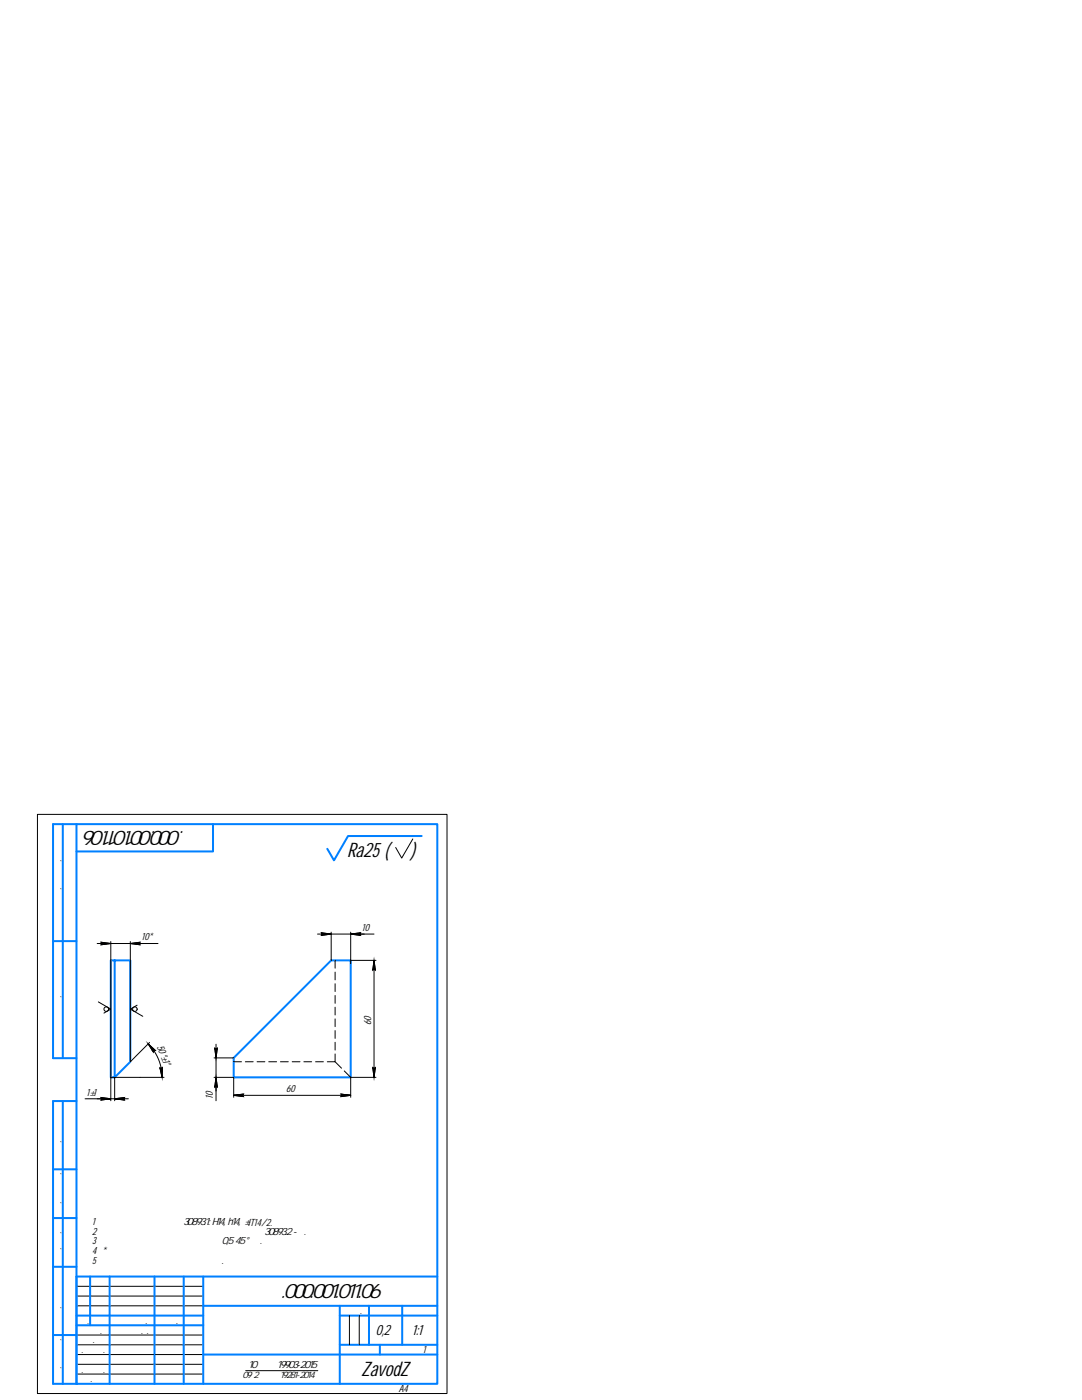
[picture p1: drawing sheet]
<svg xmlns="http://www.w3.org/2000/svg" width="216mm" height="279mm" viewBox="0 0 216 279" stroke-linecap="round" stroke-linejoin="round" font-family="sans-serif">
<g fill="none" stroke="#0080ff" stroke-width=".4">
<path d="M12.5 164.5v46.7M15.3 164.5h72v111.7h-72zM15.3 164.5h-4.7v46.7h4.7M42.5 164.5v5.4h-27.2M84.1 166.8h-14.7l-2.8 4.9-1.3-2.3M10.6 187.8h4.7M22.9 191.7h3.1v20.2l-3.1 3.1h-.8v-23.3h.8v23.3M66.1 191.7h3.9v23.3h-23.4v-3.9zM12.5 219.7v56.5M15.3 219.7h-4.7v56.5h4.7M10.6 233.4h4.7M10.6 252.8h4.7"/>
<path d="M10.6 243.1h4.7M18 254.8v9.7M21.9 254.8v21.4M30.8 254.8v21.4M36.7 254.8v21.4M40.6 254.8v21.4M87.3 254.8h-72v21.4M10.6 266.4h4.7M15.3 262.6h25.3M15.3 264.5h25.3M40.6 270.3h46.7M40.6 260.6h46.7"/>
<path d="M67.8 262.6h19.5M67.8 260.6v15.6M67.8 268.4h19.5M73.6 260.6v7.8M75.8 268.4v1.9M80.3 260.6v7.8"/>
</g>
<g fill="none" stroke="#000" stroke-width=".2">
<path d="M7.5 162.5h81.7v115.6h-81.7zM82.4 167.4l-2.2 3.8-1.2-2.1M19.4 188.3h2.7l-1.9 .3 .2-.3-.2-.3 1.9 .3h9.4M19.6 200l2.5 1.4-1.4 .8M22.1 187.9v31.8M26 188.3l1.9 .3-.2-.3 .2-.3-1.9 .3h2.7M26 187.9v24l3.8-3.9M63.4 186.4h2.7l-2 .3 .2-.3-.2-.2 2 .2h8.5M66.1 186v5.7M66.9 191.7v1.5M66.9 194v1.6M66.9 196.3v1.6"/>
<path d="M66.9 198.7v1.5M70 186.4l1.9 .3-.2-.3 .2-.2-1.9 .2h2.7M70 186v6.4M70 191.7h5M74.6 191.7l.3 1.9-.3-.2-.2 .2zM74.6 191.7v23.3M17 219.3a42.3 42.3 0 0 1 7.8 .2l-.2-.2 .2-.3-1.9 .3h2.7M19.4 219.3h2.7l-1.9 .2 .2-.2-.2-.3 1.9 .3M22.1 215h10.6M22.9 215v4.7M27.4 200.6l-1.4 .8 2.5 1.4M29.6 208.3l1.4 1.4h-.3l-.1 .3z"/>
<path d="M29.6 208.3a9.4 9.4 0 0 1 2.7 6.7M31.9 213.1l.3 .2 .2-.2-.1 1.9zM42.7 215h3.9v4M42.7 211.1h3.9M43.1 208.4v2.7l-.2-1.9 .2 .2 .3-.2-.3 1.9v8.6M43.1 215l-.2 2 .2-.2 .3 .2-.3-2v2.7M46.6 218.6l2-.3-.2 .3 .2 .3zM46.6 211.9h1.6M46.6 218.6h23.4M49 211.9h1.5M51.3 211.9h1.6M53.6 211.9h1.6"/>
<path d="M56 211.9h1.5M58.3 211.9h1.6M60.6 211.9h1.6M63 211.9h1.5M66.9 210.3v1.6h-1.6M66.9 211.9l1.2 1.3M66.9 201v1.6M66.9 203.3v1.6M66.9 205.7v1.5M66.9 208v1.6M68 218.3l2 .3-2 .3 .2-.3zM68.7 213.7l1.3 1.3"/>
<path d="M70 215h5M70 215v4M74.4 213.1l.2 .2 .3-.2-.3 1.9zM15.3 258.7h25.3M15.3 256.7h25.3M15.3 260.6h25.3M15.3 266.4h25.3M15.3 268.4h25.3M15.3 270.3h25.3M15.3 272.3h25.3M15.3 274.2h25.3M49 273.5h14.4"/>
<path d="M69.7 262.6v5.8M71.7 262.6v5.8"/>
<circle cx="21.2" cy="201.4" r=".45"/>
<circle cx="26.9" cy="201.4" r=".45"/>
</g>
<g fill="#000" stroke="#000" stroke-width=".2">
<path d="M74.4 193.4h.2l-.2 .2zM74.6 191.7l.3 1.7h-.5zM74.6 193.4h.3v.2zM29.6 208.3l1.4 1.4h-.6zM30.4 209.7h.6zM31.9 213.1l.3 .2h-.2zM32 213.3h.4l-.1 1.7zM42.9 209.2l.2 .2h-.2zM42.9 209.4h.4l-.2 1.7zM42.9 216.8h.2l-.2 .2zM43.1 215l.2 1.8h-.4zM43.1 216.8h.2l.1 .2z"/>
<path d="M43.1 209.4l.3-.2-.1 .2zM74.4 213.1l.2 .2h-.2zM74.4 213.3h.5l-.3 1.7zM74.6 213.3l.3-.2v.2z"/>
<path d="M20.2 188l1.9 .3h-1.7zM20.4 188.3l-.2 .3 1.9-.3z"/>
<path d="M26 188.3l1.9-.3-.2 .3zM26 188.3l1.9 .3-.2-.3z"/>
<path d="M64.1 186.2l2 .2h-1.8zM64.3 186.4l-.2 .3 2-.3z"/>
<path d="M70 186.4l1.9-.2-.2 .2zM70 186.4l1.9 .3-.2-.3z"/>
<path d="M20.2 219l1.9 .3h-1.7zM20.4 219.3l-.2 .2 1.9-.2z"/>
<path d="M22.9 219.3l1.9-.3-.2 .3zM22.9 219.3l1.9 .2-.2-.2z"/>
<path d="M30.4 209.7h.3zM30.4 209.7h.3l-.1 .3z"/>
<path d="M32.4 213.1v.2zM32.2 213.3l.2-.2v.2z"/>
<path d="M46.6 218.6l2-.3-.2 .3zM46.6 218.6l2 .3-.2-.3z"/>
<path d="M68 218.3l2 .3h-1.8zM68.2 218.6l-.2 .3 2-.3z"/>
</g>
<g font-size="4.1">
<text x="41.8" y="165.8" transform="rotate(-180 41.8 165.8)">ЗЗП.000.001.011.06</text>
<text x="69.3" y="171.1">Ra25 (</text>
<text x="82" y="171.1">)</text>
<text x="51" y="259.1">ЗЗП.000.001.011.06</text>
<text x="72.1" y="274.6">ZavodZ</text>
</g>
<g font-size="2.9">
<text x="75" y="266.5">0,2</text>
<text x="82.2" y="266.4">1:1</text>
</g>
<g font-size="2.1">
<text x="12.3" y="180.7" transform="rotate(-90 12.3 180.7)">Перв. примен.</text>
<text x="72.2" y="185.8">10</text>
<text x="28.2" y="187.7">10*</text>
<text x="12.3" y="202.8" transform="rotate(-90 12.3 202.8)">Справ. №</text>
<text x="31.3" y="208.9" transform="rotate(68 31.3 208.9)">50° 1</text>
<text x="74" y="204.5" transform="rotate(-90 74 204.5)">60</text>
<text x="32.1" y="211" transform="rotate(67 32.1 211)">± °</text>
<text x="17.3" y="218.7">1±1</text>
<text x="42.5" y="219.4" transform="rotate(-90 42.5 219.4)">10</text>
<text x="57.1" y="218">60</text>
<text x="12.3" y="231.2" transform="rotate(-90 12.3 231.2)">Подп. и дата</text>
<text x="12.3" y="242.5" transform="rotate(-90 12.3 242.5)">Инв. № дубл.</text>
<text x="18.4" y="244.4">1 Общие допуски по ГОСТ 30893.1: H14, h14, ±IT14/2.</text>
<text x="18.4" y="246.4">2 Общие допуски формы и расположения по ГОСТ 30893.2 - К.</text>
<text x="18.4" y="248.3">3 Острые кромки притупить фаской 0,5х45 ° мм.</text>
<text x="18.4" y="250.3">4 * Размер для справок</text>
<text x="12.3" y="252.6" transform="rotate(-90 12.3 252.6)">Взам. инв. №</text>
<text x="18.4" y="252.2">5 Маркировать обозначение чертежа.</text>
<text x="69.1" y="262.3">Лит.</text>
<text x="74.5" y="262.3">Масса</text>
<text x="80.4" y="262.3">Масштаб</text>
<text x="12.3" y="264.3" transform="rotate(-90 12.3 264.3)">Подп. и дата</text>
<text x="15.4" y="266.2">Разраб.</text>
<text x="15.4" y="268.1">Пров.</text>
<text x="15.4" y="264.2">Изм.</text>
<text x="18.1" y="264.2">Лист</text>
<text x="22" y="266.2">Иванов Ю.В.</text>
<text x="23.2" y="264.2">№ докум.</text>
<text x="32" y="264.2">Подп.</text>
<text x="36.8" y="264.2">Дата</text>
<text x="12.3" y="275.6" transform="rotate(-90 12.3 275.6)">Инв. № подл.</text>
<text x="15.4" y="270">Т.контр.</text>
<text x="15.4" y="273.9">Н.контр.</text>
<text x="15.4" y="275.9">Утв.</text>
<text x="49.5" y="273">10 ГОСТ 19903-2015</text>
<text x="68.2" y="270">Лист</text>
<text x="76.4" y="270">Листов</text>
<text x="84.4" y="270">1</text>
<text x="44.5" y="277.8">Копировал</text>
<text x="71.8" y="277.8">Формат</text>
<text x="79.6" y="277.8">A4</text>
</g>
<text font-size="1.8" x="48.4" y="275">09Г2С ГОСТ 19281-2014</text>
</svg>
